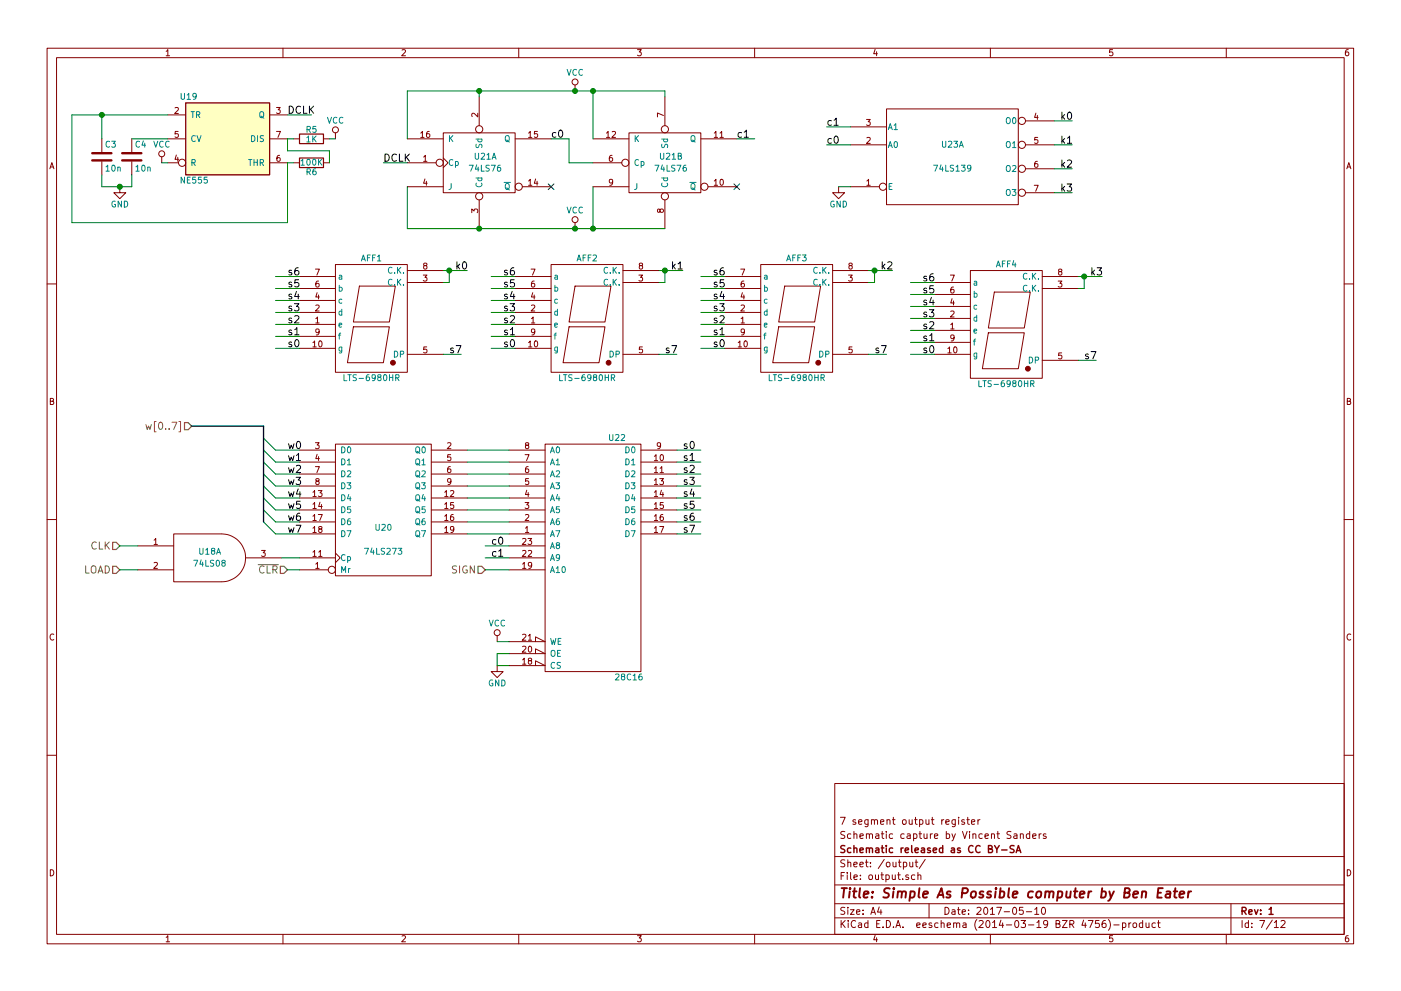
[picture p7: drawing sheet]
EESchema Schematic File Version 2
LIBS:power
LIBS:device
LIBS:transistors
LIBS:conn
LIBS:linear
LIBS:regul
LIBS:74xx
LIBS:cmos4000
LIBS:adc-dac
LIBS:memory
LIBS:xilinx
LIBS:microcontrollers
LIBS:dsp
LIBS:microchip
LIBS:analog_switches
LIBS:motorola
LIBS:texas
LIBS:intel
LIBS:audio
LIBS:interface
LIBS:digital-audio
LIBS:philips
LIBS:display
LIBS:cypress
LIBS:siliconi
LIBS:opto
LIBS:atmel
LIBS:contrib
LIBS:valves
LIBS:switches
LIBS:74xxx
LIBS:28c16
LIBS:sap-be-cache
EELAYER 24 0
EELAYER END
$Descr A4 11693 8268
encoding utf-8
Sheet 7 12
Title "Simple As Possible computer by Ben Eater"
Date "2017-05-10"
Rev "1"
Comp "Schematic released as CC BY-SA"
Comment1 "Schematic capture by Vincent Sanders"
Comment2 "7 segment output register"
Comment3 ""
Comment4 ""
$EndDescr
$Comp
L 28C16 U22
U 1 1
P 4950 4650
F 0 "U22" H 5150 5650 50  0000 C CNN
F 1 "28C16" H 5250 3650 50  0000 C CNN
F 2 "Housings_DIP:DIP-24_W15.24mm_LongPads" H 4950 4650 50  0001 C CNN
F 3 "" H 4950 4650 50  0000 C CNN
	1    4950 4650
	1    0    0    -1  
$EndComp
$Comp
L LTS-6980HR AFF1
U 1 1
P 3100 2700
F 0 "AFF1" H 3100 3250 50  0000 C CNN
F 1 "LTS-6980HR" H 3100 2250 50  0000 C CNN
F 2 "Displays_7-Segment:7SegmentLED_LTS6760_LTS6780" H 3100 2700 50  0001 C CNN
F 3 "" H 3100 2700 50  0000 C CNN
	1    3100 2700
	1    0    0    -1  
$EndComp
Text Label 5700 3750 0    60   ~ 0
s0
Text Label 5700 3850 0    60   ~ 0
s1
Text Label 5700 3950 0    60   ~ 0
s2
Text Label 5700 4050 0    60   ~ 0
s3
Text Label 5700 4150 0    60   ~ 0
s4
Text Label 5700 4250 0    60   ~ 0
s5
Text Label 5700 4350 0    60   ~ 0
s6
Text Label 5700 4450 0    60   ~ 0
s7
Text Label 2400 2300 0    60   ~ 0
s6
Text Label 3750 2950 0    60   ~ 0
s7
Text Label 2400 2400 0    60   ~ 0
s5
Text Label 2400 2500 0    60   ~ 0
s4
Text Label 2400 2600 0    60   ~ 0
s3
Text Label 2400 2700 0    60   ~ 0
s2
Text Label 2400 2800 0    60   ~ 0
s1
Text Label 2400 2900 0    60   ~ 0
s0
$Comp
L LTS-6980HR AFF3
U 1 1
P 6650 2700
F 0 "AFF3" H 6650 3250 50  0000 C CNN
F 1 "LTS-6980HR" H 6650 2250 50  0000 C CNN
F 2 "Displays_7-Segment:7SegmentLED_LTS6760_LTS6780" H 6650 2700 50  0001 C CNN
F 3 "" H 6650 2700 50  0000 C CNN
	1    6650 2700
	1    0    0    -1  
$EndComp
Text Label 5950 2300 0    60   ~ 0
s6
Text Label 7300 2950 0    60   ~ 0
s7
Text Label 5950 2400 0    60   ~ 0
s5
Text Label 5950 2500 0    60   ~ 0
s4
Text Label 5950 2600 0    60   ~ 0
s3
Text Label 5950 2700 0    60   ~ 0
s2
Text Label 5950 2800 0    60   ~ 0
s1
Text Label 5950 2900 0    60   ~ 0
s0
$Comp
L LTS-6980HR AFF2
U 1 1
P 4900 2700
F 0 "AFF2" H 4900 3250 50  0000 C CNN
F 1 "LTS-6980HR" H 4900 2250 50  0000 C CNN
F 2 "Displays_7-Segment:7SegmentLED_LTS6760_LTS6780" H 4900 2700 50  0001 C CNN
F 3 "" H 4900 2700 50  0000 C CNN
	1    4900 2700
	1    0    0    -1  
$EndComp
Text Label 4200 2300 0    60   ~ 0
s6
Text Label 5550 2950 0    60   ~ 0
s7
Text Label 4200 2400 0    60   ~ 0
s5
Text Label 4200 2500 0    60   ~ 0
s4
Text Label 4200 2600 0    60   ~ 0
s3
Text Label 4200 2700 0    60   ~ 0
s2
Text Label 4200 2800 0    60   ~ 0
s1
Text Label 4200 2900 0    60   ~ 0
s0
$Comp
L LTS-6980HR AFF4
U 1 1
P 8400 2750
F 0 "AFF4" H 8400 3300 50  0000 C CNN
F 1 "LTS-6980HR" H 8400 2300 50  0000 C CNN
F 2 "Displays_7-Segment:7SegmentLED_LTS6760_LTS6780" H 8400 2750 50  0001 C CNN
F 3 "" H 8400 2750 50  0000 C CNN
	1    8400 2750
	1    0    0    -1  
$EndComp
Text Label 7700 2350 0    60   ~ 0
s6
Text Label 9050 3000 0    60   ~ 0
s7
Text Label 7700 2450 0    60   ~ 0
s5
Text Label 7700 2550 0    60   ~ 0
s4
Text Label 7700 2650 0    60   ~ 0
s3
Text Label 7700 2750 0    60   ~ 0
s2
Text Label 7700 2850 0    60   ~ 0
s1
Text Label 7700 2950 0    60   ~ 0
s0
$Comp
L NE555 U19
U 1 1
P 1900 1150
F 0 "U19" H 1500 1500 50  0000 L CNN
F 1 "NE555" H 1500 800 50  0000 L CNN
F 2 "Housings_DIP:DIP-8_W7.62mm_LongPads" H 1900 1150 50  0001 C CNN
F 3 "" H 1900 1150 50  0000 C CNN
	1    1900 1150
	1    0    0    -1  
$EndComp
$Comp
L R R6
U 1 1
P 2600 1350
F 0 "R6" V 2680 1350 50  0000 C CNN
F 1 "100K" V 2600 1350 50  0000 C CNN
F 2 "Resistors_THT:Resistor_Horizontal_RM7mm" V 2530 1350 50  0001 C CNN
F 3 "" H 2600 1350 50  0000 C CNN
	1    2600 1350
	0    1    1    0   
$EndComp
$Comp
L C C3
U 1 1
P 850 1300
F 0 "C3" H 875 1400 50  0000 L CNN
F 1 "10n" H 875 1200 50  0000 L CNN
F 2 "Capacitors_THT:C_Disc_D6_P5" H 888 1150 50  0001 C CNN
F 3 "" H 850 1300 50  0000 C CNN
	1    850  1300
	1    0    0    -1  
$EndComp
$Comp
L GND #PWR032
U 1 1
P 1000 1550
F 0 "#PWR032" H 1000 1300 50  0001 C CNN
F 1 "GND" H 1000 1400 50  0000 C CNN
F 2 "" H 1000 1550 50  0000 C CNN
F 3 "" H 1000 1550 50  0000 C CNN
	1    1000 1550
	1    0    0    -1  
$EndComp
Wire Wire Line
	2300 2900 2500 2900
Wire Wire Line
	2500 2800 2300 2800
Wire Wire Line
	2300 2700 2500 2700
Wire Wire Line
	2300 2600 2500 2600
Wire Wire Line
	2300 2500 2500 2500
Wire Wire Line
	2300 2400 2500 2400
Wire Wire Line
	2300 2300 2500 2300
Wire Wire Line
	5650 3750 5850 3750
Wire Wire Line
	5850 3850 5650 3850
Wire Wire Line
	5650 3950 5850 3950
Wire Wire Line
	5850 4050 5650 4050
Wire Wire Line
	5650 4150 5850 4150
Wire Wire Line
	5850 4250 5650 4250
Wire Wire Line
	5650 4350 5850 4350
Wire Wire Line
	5850 4450 5650 4450
Wire Wire Line
	3700 2950 3850 2950
Wire Wire Line
	3700 2250 3900 2250
Wire Wire Line
	3700 2350 3750 2350
Wire Wire Line
	3750 2350 3750 2250
Connection ~ 3750 2250
Wire Wire Line
	5850 2900 6050 2900
Wire Wire Line
	6050 2800 5850 2800
Wire Wire Line
	5850 2700 6050 2700
Wire Wire Line
	5850 2600 6050 2600
Wire Wire Line
	5850 2500 6050 2500
Wire Wire Line
	5850 2400 6050 2400
Wire Wire Line
	5850 2300 6050 2300
Wire Wire Line
	7250 2950 7400 2950
Wire Wire Line
	7250 2350 7300 2350
Wire Wire Line
	7300 2350 7300 2250
Connection ~ 7300 2250
Wire Wire Line
	4100 2900 4300 2900
Wire Wire Line
	4300 2800 4100 2800
Wire Wire Line
	4100 2700 4300 2700
Wire Wire Line
	4100 2600 4300 2600
Wire Wire Line
	4100 2500 4300 2500
Wire Wire Line
	4100 2400 4300 2400
Wire Wire Line
	4100 2300 4300 2300
Wire Wire Line
	5500 2950 5650 2950
Wire Wire Line
	5500 2250 5700 2250
Wire Wire Line
	5500 2350 5550 2350
Wire Wire Line
	5550 2350 5550 2250
Connection ~ 5550 2250
Wire Wire Line
	7600 2950 7800 2950
Wire Wire Line
	7800 2850 7600 2850
Wire Wire Line
	7600 2750 7800 2750
Wire Wire Line
	7600 2650 7800 2650
Wire Wire Line
	7600 2550 7800 2550
Wire Wire Line
	7600 2450 7800 2450
Wire Wire Line
	7600 2350 7800 2350
Wire Wire Line
	9000 3000 9150 3000
Wire Wire Line
	9000 2300 9200 2300
Wire Wire Line
	9000 2400 9050 2400
Wire Wire Line
	9050 2400 9050 2300
Connection ~ 9050 2300
Wire Wire Line
	600  950  1400 950 
$Comp
L C C4
U 1 1
P 1100 1300
F 0 "C4" H 1125 1400 50  0000 L CNN
F 1 "10n" H 1125 1200 50  0000 L CNN
F 2 "Capacitors_THT:C_Disc_D6_P5" H 1138 1150 50  0001 C CNN
F 3 "" H 1100 1300 50  0000 C CNN
	1    1100 1300
	1    0    0    -1  
$EndComp
Wire Wire Line
	2400 1350 2400 1850
Wire Wire Line
	2400 1850 600  1850
Wire Wire Line
	600  1850 600  950 
Wire Wire Line
	850  1150 850  950 
Connection ~ 850  950 
Wire Wire Line
	1100 1150 1400 1150
Wire Wire Line
	850  1550 1100 1550
Wire Wire Line
	1100 1550 1100 1450
Wire Wire Line
	850  1550 850  1450
Connection ~ 1000 1550
Wire Wire Line
	2400 1350 2450 1350
$Comp
L VCC #PWR033
U 1 1
P 2800 1150
F 0 "#PWR033" H 2800 1000 50  0001 C CNN
F 1 "VCC" H 2800 1300 50  0000 C CNN
F 2 "" H 2800 1150 50  0000 C CNN
F 3 "" H 2800 1150 50  0000 C CNN
	1    2800 1150
	1    0    0    -1  
$EndComp
$Comp
L R R5
U 1 1
P 2600 1150
F 0 "R5" V 2680 1150 50  0000 C CNN
F 1 "1K" V 2600 1150 50  0000 C CNN
F 2 "Resistors_THT:Resistor_Horizontal_RM7mm" V 2530 1150 50  0001 C CNN
F 3 "" H 2600 1150 50  0000 C CNN
	1    2600 1150
	0    -1   -1   0   
$EndComp
Wire Wire Line
	2400 950  2600 950 
Text Label 2400 950  0    60   ~ 0
DCLK
Wire Wire Line
	2400 1150 2400 1250
Wire Wire Line
	2400 1250 2750 1250
Wire Wire Line
	2750 1250 2750 1350
Wire Wire Line
	2400 1150 2450 1150
Wire Wire Line
	2800 1150 2750 1150
$Comp
L 74LS76 U21
U 2 1
P 5550 1350
F 0 "U21" H 5600 1400 50  0000 C CNN
F 1 "74LS76" H 5600 1300 50  0000 C CNN
F 2 "Housings_DIP:DIP-16_W7.62mm_LongPads" H 5550 1350 50  0001 C CNN
F 3 "" H 5550 1350 50  0000 C CNN
	2    5550 1350
	1    0    0    -1  
$EndComp
$Comp
L 74LS76 U21
U 1 1
P 4000 1350
F 0 "U21" H 4050 1400 50  0000 C CNN
F 1 "74LS76" H 4050 1300 50  0000 C CNN
F 2 "Housings_DIP:DIP-16_W7.62mm_LongPads" H 4000 1350 50  0001 C CNN
F 3 "" H 4000 1350 50  0000 C CNN
	1    4000 1350
	1    0    0    -1  
$EndComp
$Comp
L VCC #PWR034
U 1 1
P 4800 750
F 0 "#PWR034" H 4800 600 50  0001 C CNN
F 1 "VCC" H 4800 900 50  0000 C CNN
F 2 "" H 4800 750 50  0000 C CNN
F 3 "" H 4800 750 50  0000 C CNN
	1    4800 750 
	1    0    0    -1  
$EndComp
$Comp
L VCC #PWR035
U 1 1
P 4800 1900
F 0 "#PWR035" H 4800 1750 50  0001 C CNN
F 1 "VCC" H 4800 2050 50  0000 C CNN
F 2 "" H 4800 1900 50  0000 C CNN
F 3 "" H 4800 1900 50  0000 C CNN
	1    4800 1900
	1    0    0    -1  
$EndComp
Wire Wire Line
	3400 750  5550 750 
Connection ~ 4000 750 
Wire Wire Line
	3400 1900 5550 1900
Wire Wire Line
	3400 1550 3400 1900
Connection ~ 4000 1900
Wire Wire Line
	3400 1350 3200 1350
Text Label 3200 1350 0    60   ~ 0
DCLK
Text Label 4600 1150 0    60   ~ 0
c0
Wire Wire Line
	6150 1150 6300 1150
Text Label 6150 1150 0    60   ~ 0
c1
NoConn ~ 6150 1550
NoConn ~ 4600 1550
Wire Wire Line
	4250 4550 4050 4550
Wire Wire Line
	4050 4650 4250 4650
Text Label 4100 4550 0    60   ~ 0
c0
Text Label 4100 4650 0    60   ~ 0
c1
$Comp
L 74LS139 U23
U 1 1
P 7950 1300
F 0 "U23" H 7950 1400 50  0000 C CNN
F 1 "74LS139" H 7950 1200 50  0000 C CNN
F 2 "Housings_DIP:DIP-16_W7.62mm_LongPads" H 7950 1300 50  0001 C CNN
F 3 "" H 7950 1300 50  0000 C CNN
	1    7950 1300
	1    0    0    -1  
$EndComp
$Comp
L GND #PWR036
U 1 1
P 7000 1550
F 0 "#PWR036" H 7000 1300 50  0001 C CNN
F 1 "GND" H 7000 1400 50  0000 C CNN
F 2 "" H 7000 1550 50  0000 C CNN
F 3 "" H 7000 1550 50  0000 C CNN
	1    7000 1550
	1    0    0    -1  
$EndComp
Wire Wire Line
	7000 1550 7100 1550
Wire Wire Line
	7100 1050 6900 1050
Wire Wire Line
	7100 1200 6900 1200
Wire Wire Line
	4750 1150 4600 1150
Text Label 6900 1200 0    60   ~ 0
c0
Text Label 6900 1050 0    60   ~ 0
c1
Wire Wire Line
	7250 2250 7450 2250
Text Label 3800 2250 0    60   ~ 0
k0
Text Label 5600 2250 0    60   ~ 0
k1
Text Label 7350 2250 0    60   ~ 0
k2
Text Label 9100 2300 0    60   ~ 0
k3
Wire Wire Line
	8800 1000 8950 1000
Wire Wire Line
	8950 1200 8800 1200
Wire Wire Line
	8950 1400 8800 1400
Wire Wire Line
	8950 1600 8800 1600
Text Label 8850 1000 0    60   ~ 0
k0
Text Label 8850 1200 0    60   ~ 0
k1
Text Label 8850 1400 0    60   ~ 0
k2
Text Label 8850 1600 0    60   ~ 0
k3
$Comp
L VCC #PWR037
U 1 1
P 4150 5350
F 0 "#PWR037" H 4150 5200 50  0001 C CNN
F 1 "VCC" H 4150 5500 50  0000 C CNN
F 2 "" H 4150 5350 50  0000 C CNN
F 3 "" H 4150 5350 50  0000 C CNN
	1    4150 5350
	1    0    0    -1  
$EndComp
$Comp
L GND #PWR038
U 1 1
P 4150 5550
F 0 "#PWR038" H 4150 5300 50  0001 C CNN
F 1 "GND" H 4150 5400 50  0000 C CNN
F 2 "" H 4150 5550 50  0000 C CNN
F 3 "" H 4150 5550 50  0000 C CNN
	1    4150 5550
	1    0    0    -1  
$EndComp
Wire Wire Line
	4250 5550 4150 5550
Wire Wire Line
	4150 5550 4150 5450
Wire Wire Line
	4150 5450 4250 5450
Wire Wire Line
	4250 5350 4150 5350
$Comp
L 74LS273 U20
U 1 1
P 3200 4250
F 0 "U20" H 3200 4100 50  0000 C CNN
F 1 "74LS273" H 3200 3900 50  0000 C CNN
F 2 "Housings_DIP:DIP-20_W7.62mm_LongPads" H 3200 4250 50  0001 C CNN
F 3 "" H 3200 4250 50  0000 C CNN
	1    3200 4250
	1    0    0    -1  
$EndComp
Wire Wire Line
	4950 1350 4750 1350
Wire Wire Line
	4750 1350 4750 1150
Wire Wire Line
	4000 800  4000 750 
Wire Wire Line
	3400 1150 3400 750 
Wire Wire Line
	5550 750  5550 800 
Connection ~ 4800 750 
Wire Wire Line
	4950 1150 4950 750 
Connection ~ 4950 750 
Connection ~ 4800 1900
Wire Wire Line
	4950 1550 4950 1900
Connection ~ 4950 1900
Wire Wire Line
	3900 3750 4250 3750
Wire Wire Line
	4250 3850 3900 3850
Wire Wire Line
	3900 3950 4250 3950
Wire Wire Line
	4250 4050 3900 4050
Wire Wire Line
	3900 4150 4250 4150
Wire Wire Line
	4250 4250 3900 4250
Wire Wire Line
	3900 4350 4250 4350
Wire Wire Line
	4250 4450 3900 4450
$Comp
L 74LS08 U18
U 1 1
P 1750 4650
F 0 "U18" H 1750 4700 50  0000 C CNN
F 1 "74LS08" H 1750 4600 50  0000 C CNN
F 2 "Housings_DIP:DIP-14_W7.62mm_LongPads" H 1750 4650 50  0001 C CNN
F 3 "" H 1750 4650 50  0000 C CNN
	1    1750 4650
	1    0    0    -1  
$EndComp
Wire Wire Line
	2500 4650 2350 4650
Text HLabel 1000 4550 0    60   Input ~ 0
CLK
Text HLabel 1000 4750 0    60   Input ~ 0
LOAD
Text HLabel 2400 4750 0    60   Input ~ 0
~CLR
Text HLabel 4050 4750 0    60   Input ~ 0
SIGN
Wire Wire Line
	4250 4750 4050 4750
Wire Wire Line
	2500 4750 2400 4750
Wire Wire Line
	1150 4750 1000 4750
Wire Wire Line
	1150 4550 1000 4550
Text HLabel 1600 3550 0    60   Input ~ 0
w[0..7]
Entry Wire Line
	2200 4350 2300 4450
Entry Wire Line
	2200 4250 2300 4350
Entry Wire Line
	2200 4150 2300 4250
Entry Wire Line
	2200 4050 2300 4150
Entry Wire Line
	2200 3950 2300 4050
Entry Wire Line
	2200 3850 2300 3950
Entry Wire Line
	2200 3750 2300 3850
Entry Wire Line
	2200 3650 2300 3750
Wire Wire Line
	2500 3750 2300 3750
Wire Wire Line
	2500 3850 2300 3850
Wire Wire Line
	2500 3950 2300 3950
Wire Wire Line
	2300 4050 2500 4050
Wire Wire Line
	2500 4150 2300 4150
Wire Wire Line
	2300 4250 2500 4250
Wire Wire Line
	2500 4350 2300 4350
Wire Wire Line
	2500 4450 2300 4450
Wire Bus Line
	1600 3550 2200 3550
Wire Bus Line
	2200 3550 2200 4350
Text Label 2400 3750 0    60   ~ 0
w0
Text Label 2400 3850 0    60   ~ 0
w1
Text Label 2400 3950 0    60   ~ 0
w2
Text Label 2400 4050 0    60   ~ 0
w3
Text Label 2400 4150 0    60   ~ 0
w4
Text Label 2400 4250 0    60   ~ 0
w5
Text Label 2400 4350 0    60   ~ 0
w6
Text Label 2400 4450 0    60   ~ 0
w7
$Comp
L VCC #PWR039
U 1 1
P 1350 1350
F 0 "#PWR039" H 1350 1200 50  0001 C CNN
F 1 "VCC" H 1350 1500 50  0000 C CNN
F 2 "" H 1350 1350 50  0000 C CNN
F 3 "" H 1350 1350 50  0000 C CNN
	1    1350 1350
	1    0    0    -1  
$EndComp
Wire Wire Line
	1350 1350 1400 1350
$EndSCHEMATC
